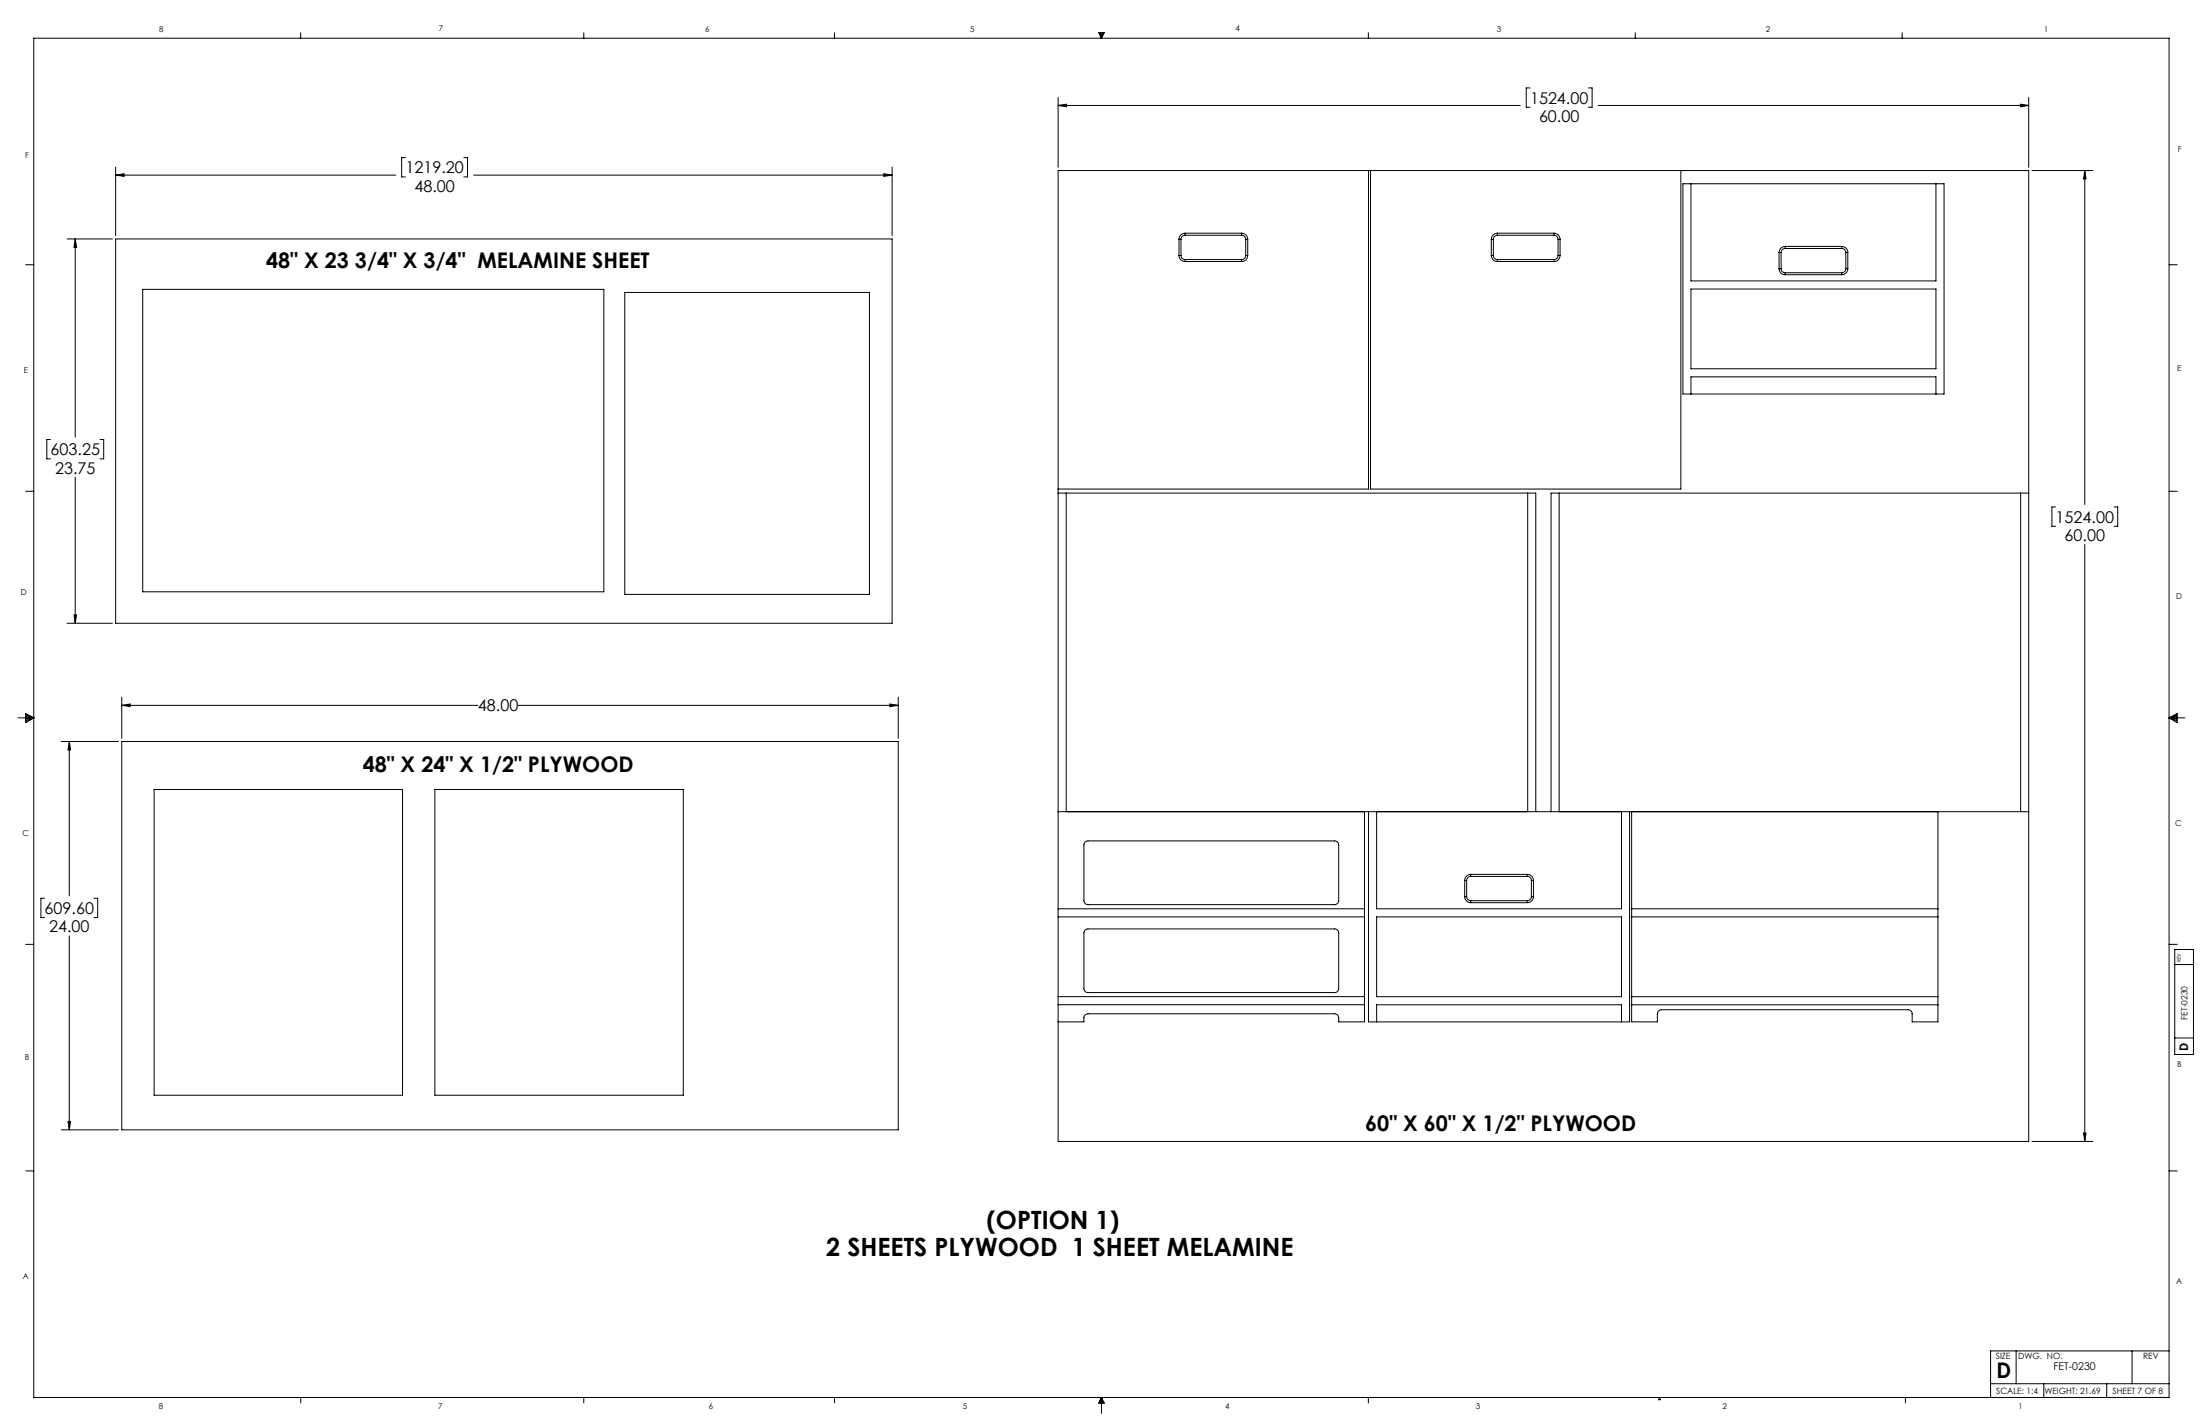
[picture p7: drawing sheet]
<svg xmlns="http://www.w3.org/2000/svg" width="864mm" height="559mm" viewBox="0 0 864 559" stroke-linecap="round" stroke-linejoin="round" font-family="sans-serif">
<g fill="none" stroke="#000" stroke-width=".39">
<path d="M13.3 15h838.2v533.4h-838.2zM118 12.8v2.2M229.2 12.8v2.2M327.6 12.8v2.2M431.3 12.8h2.2l-1.1 2.2zM431.5 12.8l.9 2.2M432 12.8l.4 2.2M432.7 12.8l-.3 2.2M433 12.8l-.6 2.2M537.1 12.8v2.2M641.9 12.8v2.2M746.7 12.8v2.2"/>
<path d="M415.4 38.2v27.5M600.6 34.5h-1.5v7.6h1.5M623.5 34.5h1.5v7.6h-1.5M796.4 38.2v27.5M415.4 41.4h181.4M415.4 41.4l3.3-.5v1zM627.3 41.4h169.1M793.1 40.9l3.3 .5-3.3 .5zM45.4 65.5v27M45.4 68.7h109.9M45.4 68.7l3.3-.5v1zM159.1 61.8h-1.4v7.6h1.4"/>
<path d="M182.1 61.8h1.4v7.6h-1.4M185.9 68.7h164.3M346.9 68.2l3.3 .5-3.3 .5zM350.2 65.5v27M415.4 66.9h381v381h-381zM537.2 66.9v125h-121.8M538 66.9v125h121.8v-125M660.6 72.1h102.5v82.5h-102.5zM663.8 72.1v38.1h96.2v-38.1M797.6 66.9h23.9M818.4 66.9v131.1M818.4 66.9l.5 3.3h-1z"/>
<path d="M26.4 93.8h17.7M29.5 93.8v77.7M29.5 93.8l.6 3.3h-1.1zM45.4 93.8h304.8v150.8h-304.8zM462.8 93.9h.8M462.8 93.9v6.4M463.6 93.9v6.4M465.2 91.5a2.35 2.35 0 0 0-2.4 2.4M465.2 91.5v.8M465.2 92.3a1.57 1.57 0 0 0-1.6 1.6M465.2 91.5h22.2M465.2 92.3h22.2"/>
<path d="M487.4 91.5a2.41 2.41 0 0 1 2.4 2.4M487.4 92.3a1.57 1.57 0 0 1 1.6 1.6M487.4 91.5v.8M489 93.9h.8M489 93.9v6.4M489.8 93.9v6.4M585.4 93.9h.8M585.4 93.9v6.4M586.2 93.9v6.4M587.8 91.5a2.41 2.41 0 0 0-2.4 2.4M587.8 91.5v.8M587.8 92.3a1.57 1.57 0 0 0-1.6 1.6"/>
<path d="M587.8 91.5h22.2M587.8 92.3h22.2M610 91.5a2.35 2.35 0 0 1 2.4 2.4M610 92.3a1.57 1.57 0 0 1 1.6 1.6M610 91.5v.8M611.6 93.9h.8M611.6 93.9v6.4M612.4 93.9v6.4M698.4 99.1h.8M698.4 99.1v6.3M699.2 99.1v6.3M700.8 96.7a2.41 2.41 0 0 0-2.4 2.4"/>
<path d="M700.8 96.7v.8M700.8 97.5a1.57 1.57 0 0 0-1.6 1.6M700.8 96.7h22.2M700.8 97.5h22.2M723 96.7a2.41 2.41 0 0 1 2.3 2.4M723 97.5a1.57 1.57 0 0 1 1.6 1.6M723 96.7v.8M724.6 99.1h.7M724.6 99.1v6.3M725.3 99.1v6.3M10.1 103.9h3.2M56 113.6h181v118.6h-181z"/>
<path d="M245.3 114.8h96v118.5h-96zM462.8 100.3a2.29 2.29 0 0 0 2.4 2.3M462.8 100.3h.8M463.6 100.3a1.57 1.57 0 0 0 1.6 1.5M465.2 101.8v.8M465.2 102.6h22.2M465.2 101.8h22.2M487.4 101.8v.8M489 100.3h.8M489 100.3a1.57 1.57 0 0 1-1.6 1.5M489.8 100.3a2.35 2.35 0 0 1-2.4 2.3M585.4 100.3a2.35 2.35 0 0 0 2.4 2.3"/>
<path d="M585.4 100.3h.8M586.2 100.3a1.57 1.57 0 0 0 1.6 1.5M587.8 101.8v.8M587.8 102.6h22.2M587.8 101.8h22.2M610 101.8v.8M611.6 100.3h.8M611.6 100.3a1.57 1.57 0 0 1-1.6 1.5M612.4 100.3a2.29 2.29 0 0 1-2.4 2.3M663.8 113.4h96.2v31.3h-96.2zM698.4 105.4a2.35 2.35 0 0 0 2.4 2.4M698.4 105.4h.8"/>
<path d="M699.2 105.4a1.57 1.57 0 0 0 1.6 1.6M700.8 107v.8M700.8 107.8h22.2M700.8 107h22.2M723 107v.8M724.6 105.4h.7M724.6 105.4a1.57 1.57 0 0 1-1.6 1.6M725.3 105.4a2.35 2.35 0 0 1-2.3 2.4M851.5 103.9h3.1M663.8 154.6v-6.7h96.2v6.7M19.8 172.5h-1.4v7.6h1.4M39.2 172.5h1.5v7.6h-1.5"/>
<path d="M10.1 192.8h3.2M29.5 187.2v57.4M415.4 193.5h187.5v125M418.5 193.5v125M599.7 193.5v125M612 193.5v125M793.2 193.5v125M796.4 193.5h-187.5v125M806.9 198.9h-1.4v7.6h1.4M829.8 198.9h1.5v7.6h-1.5M851.5 192.8h3.1M818.4 213.7v234.2"/>
<path d="M26.4 244.6h17.7M29 241.3h1.1l-.6 3.3zM47.8 273.6v16.1M47.8 276.8h139.8M47.8 276.8l3.3-.5v1zM203.5 276.8h149.1M349.3 276.3l3.3 .5-3.3 .5zM352.6 273.6v16.1M7.1 281.7h6.2M10.1 280l3.2 1.7-3.2 1.9zM10.1 280.5l3.2 1.2M10.1 281.1l3.2 .6"/>
<path d="M13.3 281.7l-3.2 1.2M13.3 281.7l-3.2 .5M24 291h22.5M27.2 291v60.5M27.2 291l.5 3.3h-1zM47.8 291h304.8v152.4h-304.8zM851.5 281.7h6.1M851.5 281.7l3.1 .5M851.5 281.7l3.1 1.2M851.5 281.7l3.1-1.7v3.6zM854.6 281.1l-3.1 .6M854.6 280.5l-3.1 1.2"/>
<path d="M60.5 309.8h97.5v120h-97.5zM170.7 309.8h97.5v120h-97.5zM415.4 318.5h381M535.6 318.5v82.5h-10.1v-1.6a1.57 1.57 0 0 0-1.6-1.6h-96.8a1.57 1.57 0 0 0-1.6 1.6v1.6h-10.1M537.2 318.5v82.5h102.5v-82.5M540.4 318.5v38.1h96.1v-38.1M640.5 318.5v82.5h10.1v-3.2a1.63 1.63 0 0 1 1.6-1.6h96.8a1.57 1.57 0 0 1 1.6 1.6v3.2h10.1v-82.5M425.9 330.4l1.2-.4h96.8a1.57 1.57 0 0 1 1.6 1.6v21.8a1.57 1.57 0 0 1-1.6 1.6h-96.8a1.57 1.57 0 0 1-1.6-1.6v-21.8zM17.5 352.5h-1.4v7.6h1.4M36.9 352.5h1.4v7.6h-1.4M415.4 356.6h120.2M415.4 359.8h120.2"/>
<path d="M540.4 359.8h96.1v31.3h-96.1zM575 351.9a2.41 2.41 0 0 0 2.3 2.3M575 345.5h.7M575 351.9h.7M575 345.5v6.4M575.7 351.9a1.7 1.7 0 0 0 1.6 1.5M575.7 345.5v6.4M577.3 343.1a2.41 2.41 0 0 0-2.3 2.4M577.3 353.4v.8M577.3 343.1v.8M577.3 343.9a1.63 1.63 0 0 0-1.6 1.6M577.3 354.2h22.2"/>
<path d="M577.3 343.1h22.2M577.3 353.4h22.2M577.3 343.9h22.2M599.5 343.1a2.41 2.41 0 0 1 2.4 2.4M599.5 353.4v.8M599.5 343.9a1.57 1.57 0 0 1 1.6 1.6M599.5 343.1v.8M601.1 345.5h.8M601.1 351.9h.8M601.1 351.9a1.63 1.63 0 0 1-1.6 1.5M601.1 345.5v6.4M601.9 351.9a2.41 2.41 0 0 1-2.4 2.3"/>
<path d="M601.9 345.5v6.4M640.5 356.6h120.2M640.5 359.8h120.2M10.1 370.6h3.2M27.2 367.2v76.2M425.9 365l1.2-.5h96.8a1.57 1.57 0 0 1 1.6 1.6v21.8a1.57 1.57 0 0 1-1.6 1.6h-96.8a1.57 1.57 0 0 1-1.6-1.6v-21.8zM851.5 370.6h3.1M853.7 372.6h7.3v41.2h-7.3zM853.7 378.5h7.3M415.4 394.3h120.2M415.4 391.1h120.2M640.5 391.1h120.2"/>
<path d="M640.5 394.3h120.2M540.4 401v-6.7h96.1v6.7M853.7 407.3h7.3M10.1 459.5h3.2M24 443.4h22.5M26.7 440.1h1l-.5 3.3zM797.6 447.9h23.9M817.9 444.6h1l-.5 3.3zM851.5 459.5h3.1M791.4 530.1v12.9M836.9 530.1v12.9M851.5 530.1h-70.1v18.3"/>
<path d="M118 548.4v2.1M229.2 548.4v2.1M327.6 548.4v2.1M432.4 548.4v6.3M432.4 548.4l1.1 2.2h-2.2zM432.4 548.4l.6 2.2M432.4 548.4l-.9 2.2M432.4 548.4l-.4 2.2M432.4 548.4l.3 2.2M537.1 548.4v2.1M651.4 548.4l.4 .9h-.7zM748 548.4v2.1"/>
<path d="M781.4 543h70.1M802.3 543v5.4M827 543v5.4"/>
</g>
<path d="M346.9 68.2l3.3 .5-3.3 .5zM45.4 68.7l3.3-.5v1zM29.5 93.8l.6 3.3h-1.1zM29 241.3h1.1l-.6 3.3zM817.9 444.6h1l-.5 3.3zM818.4 66.9l.5 3.3h-1zM793.1 40.9l3.3 .5-3.3 .5zM415.4 41.4l3.3-.5v1zM27.2 291l.5 3.3h-1zM26.7 440.1h1l-.5 3.3zM349.3 276.3l3.3 .5-3.3 .5zM47.8 276.8l3.3-.5v1z" fill="#000"/>
<g font-size="9.9">
<text x="387.2" y="482.1">(OPTION 1)</text>
<text x="324.3" y="493">2 SHEETS PLYWOOD 1 SHEET MELAMINE</text>
</g>
<g font-size="8.5">
<text x="104.5" y="105.1">48&quot; X 23 3/4&quot; X 3/4&quot; MELAMINE SHEET</text>
<text x="142.4" y="303">48&quot; X 24&quot; X 1/2&quot; PLYWOOD</text>
<text x="535.9" y="443.8">60&quot; X 60&quot; X 1/2&quot; PLYWOOD</text>
<text x="783.7" y="540.7">D</text>
</g>
<g font-size="6.4">
<text x="600.6" y="40.7">1524.00</text>
<text x="604.1" y="47.8">60.00</text>
<text x="159.1" y="68">1219.20</text>
<text x="162.7" y="75.2">48.00</text>
<text x="19.9" y="178.7">603.25</text>
<text x="21.6" y="185.8">23.75</text>
<text x="806.9" y="205.1">1524.00</text>
<text x="810.5" y="212.3">60.00</text>
<text x="187.6" y="279.2">48.00</text>
<text x="17.5" y="358.7">609.60</text>
<text x="19.3" y="365.8">24.00</text>
</g>
<text font-size="4.7" x="859" y="412.4" transform="rotate(-90 859 412.4)">D</text>
<text font-size="4.2" x="806.1" y="537.5">FET-0230</text>
<g font-size="3.4">
<text x="858.7" y="400.1" transform="rotate(-90 858.7 400.1)">FET-0230</text>
<text x="783.5" y="533.3">SIZE</text>
<text x="792.3" y="533.3">DWG. NO.</text>
<text x="841.3" y="533.4">REV</text>
<text x="783.6" y="546.8">SCALE: 1:4</text>
<text x="802.5" y="546.9">WEIGHT: 21.69</text>
<text x="829.3" y="546.8">SHEET 7 OF 8</text>
</g>
<g font-size="3.2">
<text x="62.5" y="12.4">8</text>
<text x="172.3" y="12.3">7</text>
<text x="276.8" y="12.4">6</text>
<text x="380.9" y="12.4">5</text>
<text x="485" y="12.3">4</text>
<text x="587.5" y="12.4">3</text>
<text x="693.2" y="12.4">2</text>
<text x="802.4" y="12.4">1</text>
<text x="854.9" y="59.8">F</text>
<text x="9.9" y="62">F</text>
<text x="9.3" y="146.5">E</text>
<text x="854.7" y="145.5">E</text>
<text x="8.2" y="233.6">D</text>
<text x="854.3" y="234.9">D</text>
<text x="8.9" y="328.1">C</text>
<text x="853.9" y="324.1">C</text>
<text x="9.7" y="415.8">B</text>
<text x="854.6" y="418.6">B</text>
<text x="9" y="502">A</text>
<text x="854.3" y="503.9">A</text>
<text x="62.3" y="552.9">8</text>
<text x="172" y="552.9">7</text>
<text x="278.3" y="552.9">6</text>
<text x="377.9" y="552.8">5</text>
<text x="481" y="552.8">4</text>
<text x="579.3" y="552.8">3</text>
<text x="676.2" y="552.9">2</text>
<text x="792.4" y="552.8">1</text>
</g>
<text font-size="2" x="856" y="377.7" transform="rotate(-90 856 377.7)">REV</text>
</svg>
